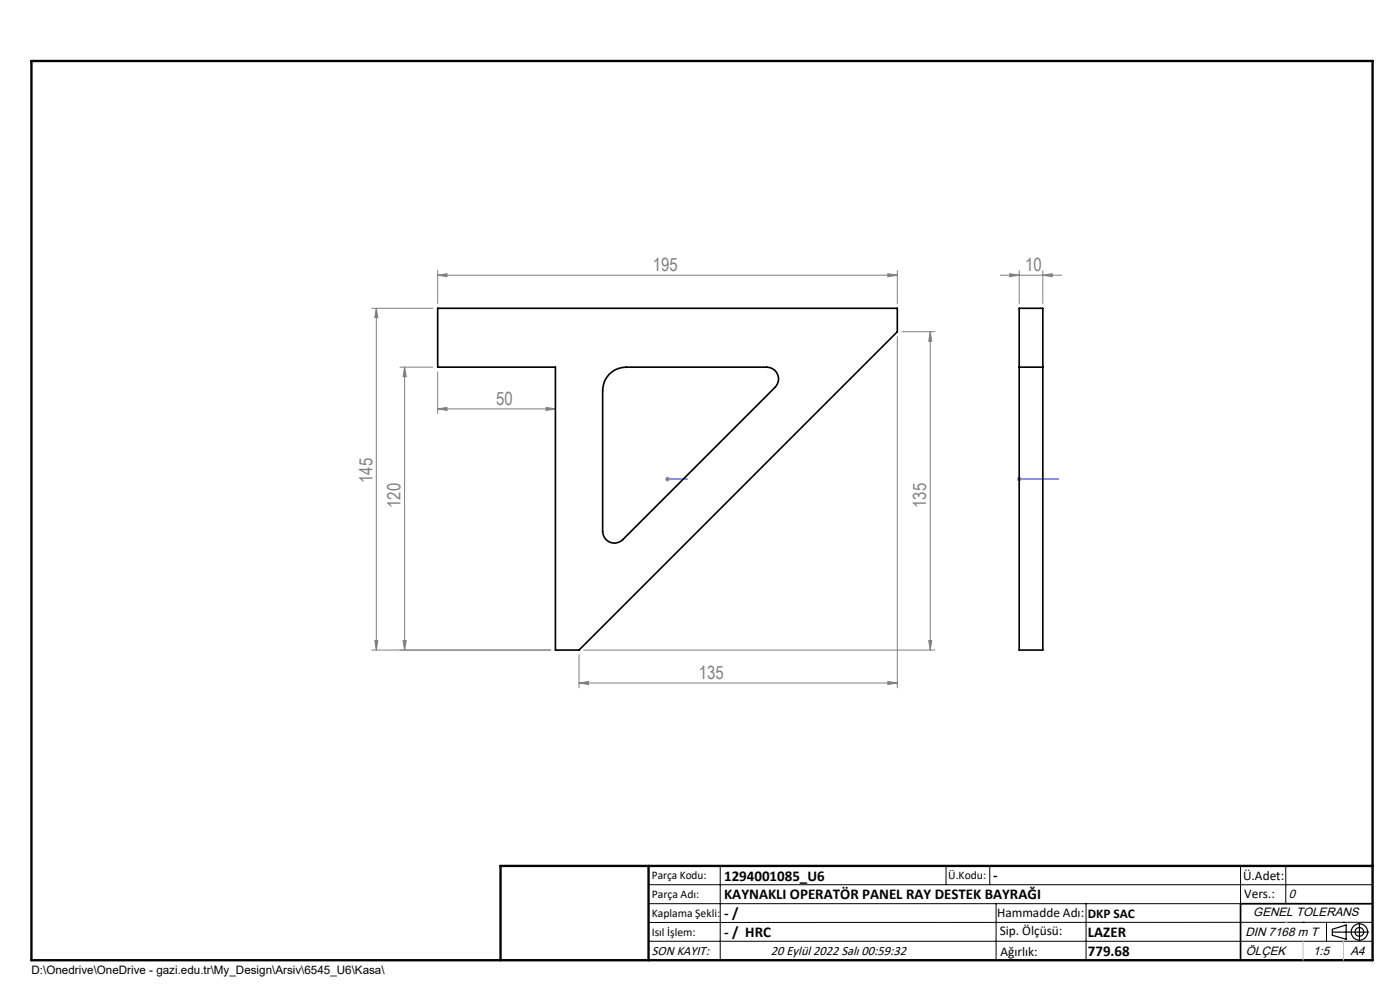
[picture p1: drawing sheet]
<svg xmlns="http://www.w3.org/2000/svg" width="297mm" height="210mm" viewBox="0 0 297 210" stroke-linecap="round" stroke-linejoin="round" font-family="sans-serif">
<g fill="none" stroke="#000" stroke-width=".25">
<path d="M282.6 197.7h7.8M282.6 197.1l3-.9v3l-3-.8zM288.4 195.8v3.8M106.2 203.7h185"/>
<circle cx="288.4" cy="197.7" r="1.74"/>
<circle cx="288.4" cy="197.7" r=".93"/>
</g>
<path d="M141.5 101.6h.2zM141.6 101.6h.1M141.6 101.6h4.2M145.8 101.6h-.5h.5M216.1 101.6h.2zM216.2 101.6h.1M216.2 101.6h8.3M224.5 101.6h-.4h.4" fill="none" stroke="#00f" stroke-width=".21"/>
<g fill="none" stroke="#808080" stroke-width=".21">
<path d="M92.9 58.4l1.9-.3v.6zM92.9 57.4v7M92.9 58.4h97.5M188.3 58.1l2.1 .3-2.1 .3zM190.4 57.4v7M212.2 58.4h13M214.2 58.1l2 .3-2 .3zM216.2 57.4v7M221.2 58.4l2-.3v.6zM221.2 57.4v7M78.8 65.4h13M79.8 65.4l.4 2h-.7z"/>
<path d="M79.8 65.4v72.5M84.8 77.9h7M85.8 77.9l.4 2h-.7zM85.8 77.9v60M92.9 78.9v8.8M190.4 71.4v74.5M191.3 70.4h7M197.3 70.4l.4 2h-.7zM197.3 70.4v67.5M92.9 86.7l1.9-.3v.7zM92.9 86.7h24.9M115.9 86.4l1.9 .3-1.9 .4z"/>
<path d="M141.1 101.6h1M141.3 101.3l.7 .7M141.6 101.1v1M142 101.3l-.7 .7M215.7 101.6h1M215.9 101.3l.7 .7M216.2 101.1v1M216.6 101.3l-.7 .7M78.8 137.9h38M79.5 135.9h.7l-.4 2zM85.5 135.9h.7l-.4 2zM122.8 138.9v7"/>
<path d="M123.8 137.9h74.5M197 135.9h.7l-.4 2zM122.8 144.9l2-.3v.6zM122.8 144.9h67.6M188.3 144.6l2.1 .3-2.1 .3z"/>
</g>
<g fill="none" stroke="#000" stroke-width=".21">
<path d="M137.6 187.7h153.6M137.6 191.7h153.6M137.6 199.7h153.6M152.8 183.7v20M200.7 183.7v4M210 183.7v4M211.3 191.7v12M230.4 191.7v12M263.2 183.7v20M272.8 183.7v8M276.4 195.6h.1M281.4 195.6v4.1"/>
<path d="M285 195.6h.1M291.2 195.6l-153.6 .1"/>
</g>
<path d="M291.2 191.7h-28v12" fill="none" stroke="#000" stroke-width=".35"/>
<path d="M6.7 12.9h284.5v190.8h-284.5zM137.6 183.7v20M291.2 183.7h-185v20" fill="none" stroke="#000" stroke-width=".5"/>
<path d="M276.4 199.7v4M285 199.7v4" fill="none" stroke="#c0c0c0" stroke-width=".21"/>
<path d="M272.8 195.6h.1" fill="none" stroke="#c0c0c0" stroke-width=".25"/>
<g fill="#00f">
<path d="M145.3 101.6h.5zM141.5 101.6h.2z"/>
<path d="M216.1 101.6h.2zM224.1 101.6h.4z"/>
</g>
<g fill="#808080">
<path d="M115.9 86.4l1.9 .3-1.9 .4zM92.9 86.7l1.9-.3v.7zM188.3 144.6l2.1 .3-2.1 .3zM122.8 144.9l2-.3v.6zM221.2 58.4l2-.3v.6zM214.2 58.1l2 .3-2 .3z"/>
<path d="M188.3 58.1l2.1 .3-2.1 .3zM92.9 58.4l1.9-.3v.6z"/>
<path d="M85.5 135.9h.7l-.4 2zM85.8 77.9l.4 2h-.7z"/>
<path d="M79.5 135.9h.7l-.4 2zM79.8 65.4l.4 2h-.7z"/>
<path d="M197.3 70.4l.4 2h-.7zM197 135.9h.7l-.4 2z"/>
</g>
<path d="M92.9 65.4h97.5v5l-67.6 67.5h-5v-60h-24.9zM129.3 79.3a5 5 0 0 1 3.6-1.4h29.8a2.51 2.51 0 0 1 2.3 1.5 2.51 2.51 0 0 1-.6 2.8l-32.3 32.3a2.49 2.49 0 0 1-2.7 .5 2.49 2.49 0 0 1-1.6-2.3v-29.8a5.2 5.2 0 0 1 1.5-3.6zM216.2 77.9h5M216.2 65.4h5v72.5h-5z" fill="none" stroke="#000" stroke-width=".35"/>
<g font-size="3.9" fill="#808080">
<text x="138.5" y="57.5">195</text>
<text x="217.4" y="57.5">10</text>
<text x="105.2" y="85.9">50</text>
<text x="79" y="102.5" transform="rotate(-90 79 102.5)">145</text>
<text x="85" y="107.8" transform="rotate(-90 85 107.8)">120</text>
<text x="196.5" y="107.8" transform="rotate(-90 196.5 107.8)">135</text>
<text x="148.2" y="144">135</text>
</g>
<g font-size="3.2">
<text x="153.6" y="186.8">1294001085_U6</text>
<text x="153.6" y="190.8">KAYNAKLI OPERATÖR PANEL RAY DESTEK BAYRAĞI</text>
<text x="210.7" y="186.6">-</text>
<text x="153.6" y="194.8">- /</text>
<text x="153.6" y="198.8">- / HRC</text>
<text x="230.8" y="198.7">LAZER</text>
<text x="230.8" y="202.8">779.68</text>
</g>
<g font-size="2.8">
<text x="263.7" y="186.7">Ü.Adet:</text>
<text x="263.9" y="190.5">Vers.:</text>
<text x="211.5" y="194.5">Hammadde Adı:</text>
<text x="230.8" y="194.7">DKP SAC</text>
<text x="138.3" y="202.6">SON KAYIT:</text>
<text x="163.6" y="202.6">20 Eylül 2022 Salı 00:59:32</text>
<text x="212.1" y="198.4">Sip. Ölçüsü:</text>
<text x="212.2" y="202.7">Ağırlık:</text>
</g>
<g font-size="2.6">
<text x="273.4" y="190.4">0</text>
<text x="265.9" y="194.4">GENEL TOLERANS</text>
<text x="264.2" y="198.5">DIN 7168 m T</text>
<text x="264.3" y="202.6">ÖLÇEK</text>
<text x="278.5" y="202.6">1:5</text>
<text x="286.5" y="202.6">A4</text>
</g>
<g font-size="2.5">
<text x="138.3" y="186.4">Parça Kodu:</text>
<text x="138.3" y="190.5">Parça Adı:</text>
<text x="201.2" y="186.5">Ü.Kodu:</text>
<text x="138.3" y="194.5">Kaplama Şekli:</text>
<text x="138.3" y="198.6">Isıl İşlem:</text>
<text x="6.7" y="206.7">D:\Onedrive\OneDrive - gazi.edu.tr\My_Design\Arsiv\6545_U6\Kasa\</text>
</g>
</svg>
